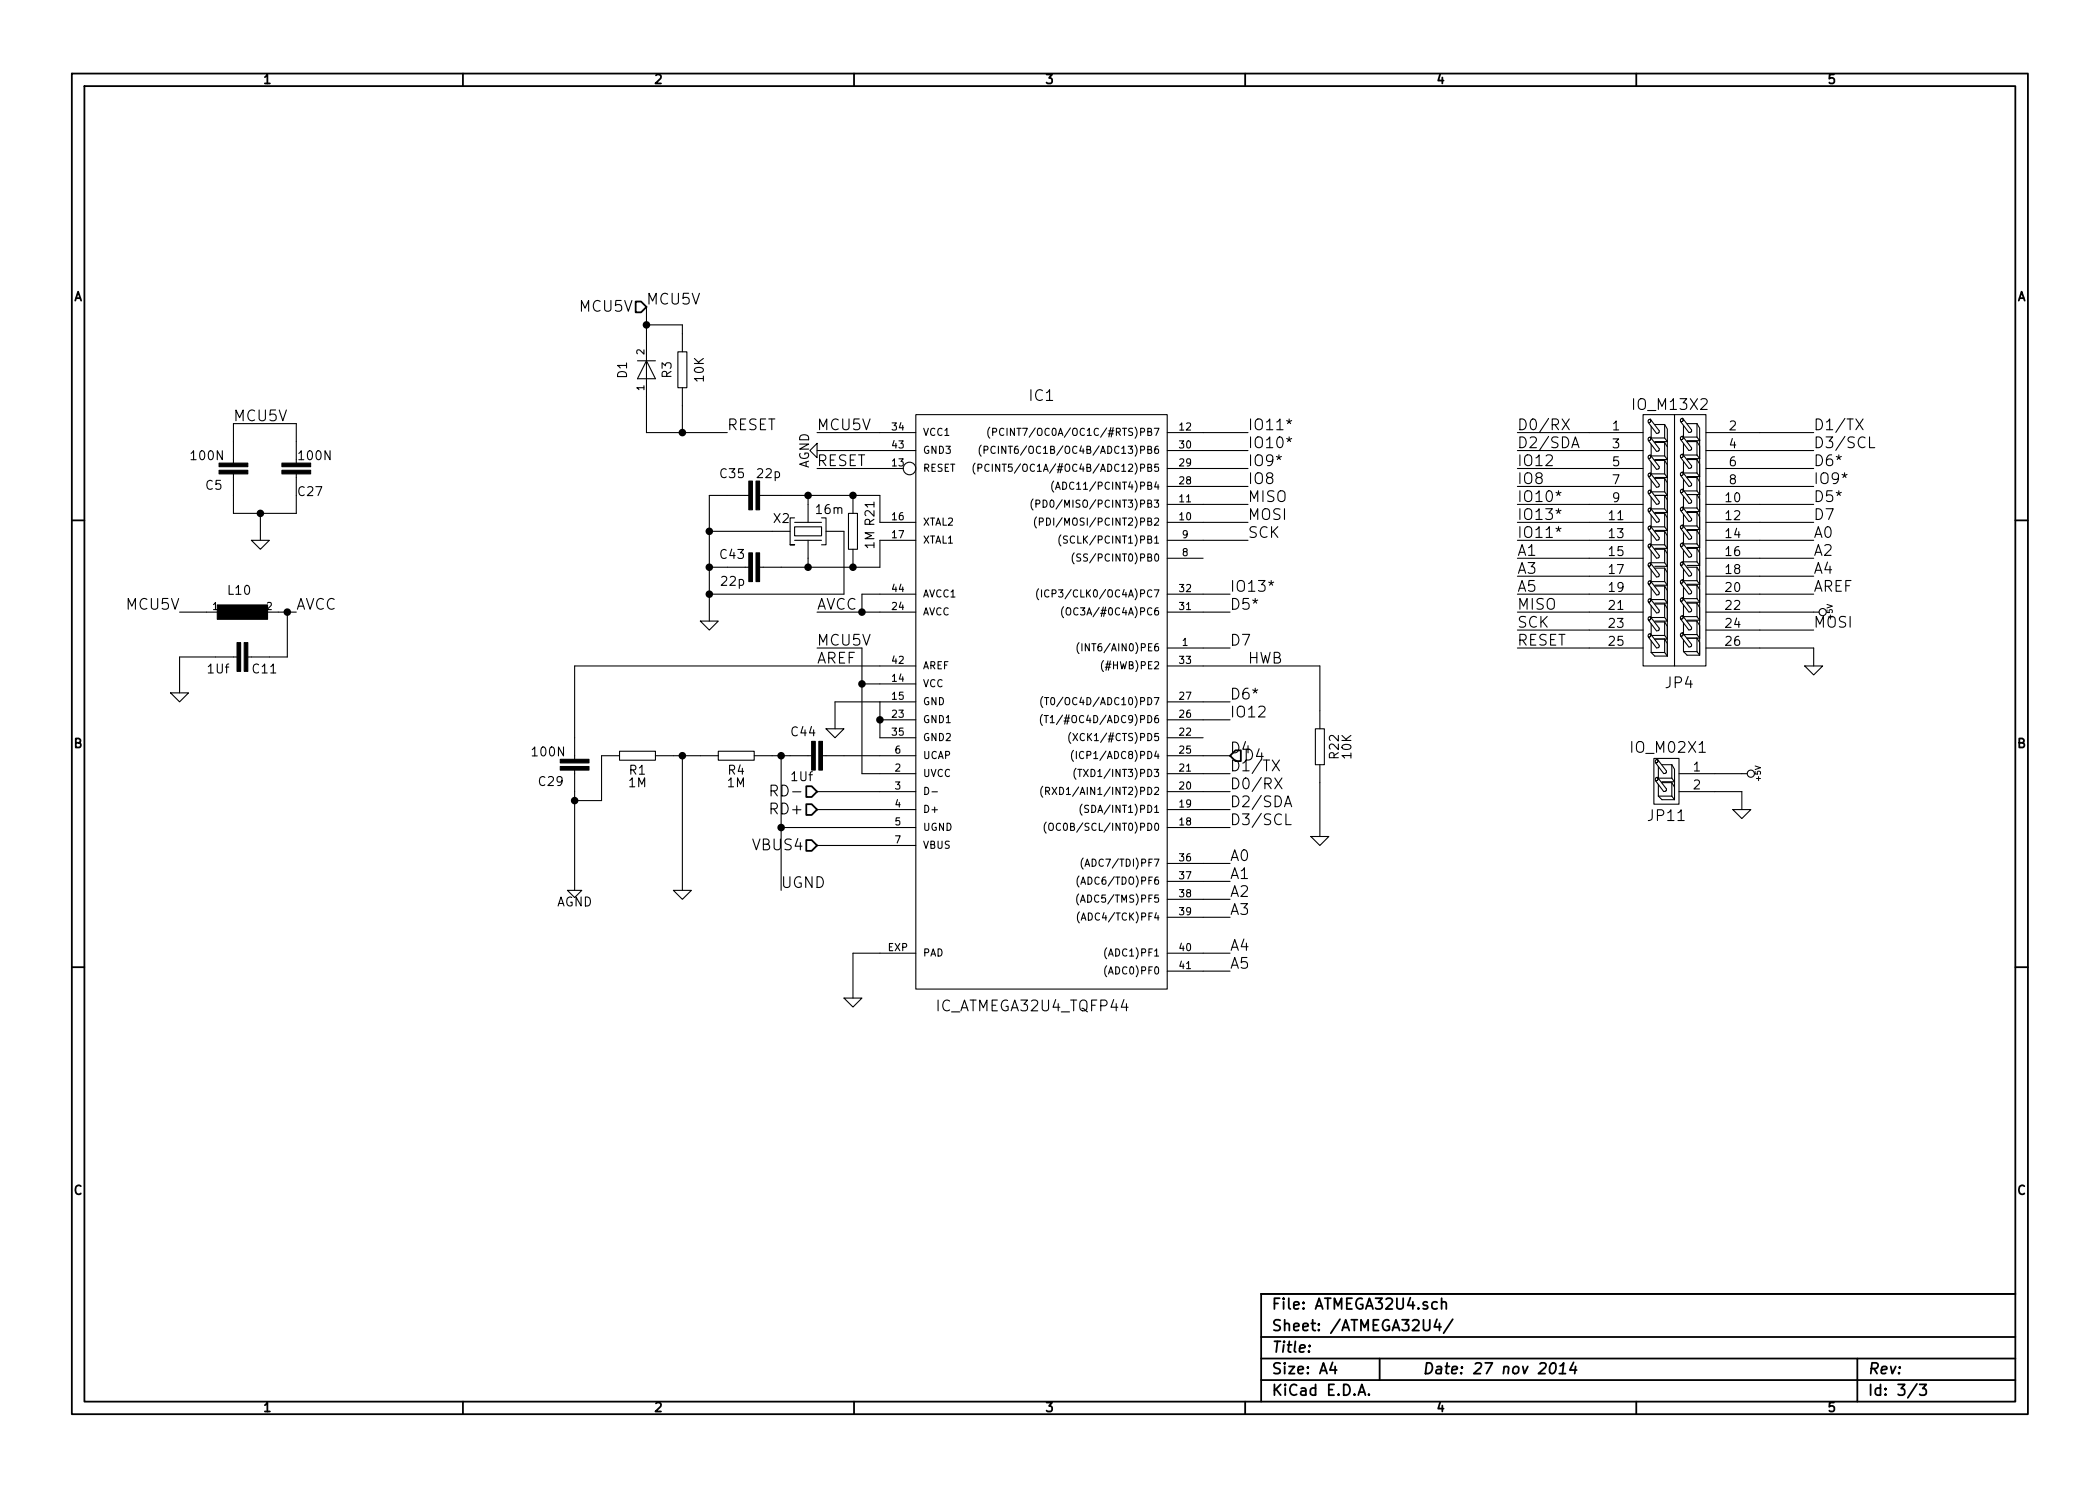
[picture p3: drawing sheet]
EESchema Schematic File Version 2  date 2014/11/27 13:40:31
LIBS:power
LIBS:5V DC ADAPTER-cache
LIBS:5V to 3.3V-cache
LIBS:ATMEGA32U4-cache
LIBS:MT7620N-cache
LIBS:uPD720114-cache
LIBS:WLAN-cache
EELAYER 27 0
EELAYER END
$Descr A4 11693 8268
encoding utf-8
Sheet 3 3
Title ""
Date "27 nov 2014"
Rev ""
Comp ""
Comment1 ""
Comment2 ""
Comment3 ""
Comment4 ""
$EndDescr
$Comp
L IC_ATMEGA32U4_TQFP44 IC1
U 1 1
P 5800 3800
F 0 "IC1" H 5800 5400 60  0000 C CNN
F 1 "IC_ATMEGA32U4_TQFP44" H 5750 2000 60  0000 C CNN
F 2 "IC_ATMEGA32U4_TQFP44" H 5750 2000 60  0001 C CNN
F 3 "~" H 5800 3800 60  0000 C CNN
	1    5800 3800
	1    0    0    -1  
$EndComp
Text Label 4550 2400 0    60   ~ 0
MCU5V
$Comp
L C_R_0603 R21
U 1 1
P 4750 2950
F 0 "R21" H 4850 2850 50  0000 C CNN
F 1 "1M" H 4700 2850 50  0000 C CNN
F 2 "C_R_0603" H 4750 2830 60  0001 C CNN
F 3 "~" H 4750 2950 60  0000 C CNN
	1    4750 2950
	0    -1   -1   0   
$EndComp
$Comp
L C_CRY_3.2-2.5 X2
U 1 1
P 4500 2950
F 0 "X2" V 4600 3050 50  0000 L BNN
F 1 "16m" V 4650 2750 50  0000 L BNN
F 2 "C_CRY_3.2-2.5" H 4500 2600 50  0001 C CNN
F 3 "~" H 4500 2950 60  0000 C CNN
	1    4500 2950
	0    -1   -1   0   
$EndComp
$Comp
L C_C_0603 C35
U 1 1
P 4150 2750
F 0 "C35" V 4300 2750 50  0000 L BNN
F 1 "22p" V 4300 2550 50  0000 L BNN
F 2 "C_C_0603" H 4150 2500 50  0001 C CNN
F 3 "~" H 4150 2750 60  0000 C CNN
	1    4150 2750
	0    -1   -1   0   
$EndComp
$Comp
L C_C_0603 C43
U 1 1
P 4150 3150
F 0 "C43" V 4250 3150 50  0000 L BNN
F 1 "22p" V 4100 3150 50  0000 L BNN
F 2 "C_C_0603" H 4150 2900 50  0001 C CNN
F 3 "~" H 4150 3150 60  0000 C CNN
	1    4150 3150
	0    -1   -1   0   
$EndComp
$Comp
L GND #PWR54
U 1 1
P 3950 3450
F 0 "#PWR54" H 3950 3450 30  0001 C CNN
F 1 "GND" H 3950 3380 30  0001 C CNN
F 2 "" H 3950 3450 60  0000 C CNN
F 3 "" H 3950 3450 60  0000 C CNN
	1    3950 3450
	1    0    0    -1  
$EndComp
$Comp
L AGND #PWR55
U 1 1
P 4550 2500
F 0 "#PWR55" H 4550 2500 40  0001 C CNN
F 1 "AGND" H 4550 2430 50  0000 C CNN
F 2 "" H 4550 2500 60  0000 C CNN
F 3 "" H 4550 2500 60  0000 C CNN
	1    4550 2500
	0    1    1    0   
$EndComp
Text Label 4550 2600 0    60   ~ 0
RESET
Text Label 4550 3400 0    60   ~ 0
AVCC
$Comp
L C_C_0603 C5
U 1 1
P 1300 2650
F 0 "C5" H 1360 2665 50  0000 L BNN
F 1 "100N" H 1350 2500 50  0000 L BNN
F 2 "C_C_0603" H 1300 2400 50  0001 C CNN
F 3 "~" H 1300 2650 60  0000 C CNN
	1    1300 2650
	-1   0    0    1   
$EndComp
$Comp
L C_C_0603 C27
U 1 1
P 1650 2650
F 0 "C27" H 1500 2700 50  0000 L BNN
F 1 "100N" H 1450 2500 50  0000 L BNN
F 2 "C_C_0603" H 1650 2400 50  0001 C CNN
F 3 "~" H 1650 2650 60  0000 C CNN
	1    1650 2650
	-1   0    0    1   
$EndComp
Text Label 1300 2350 0    60   ~ 0
MCU5V
$Comp
L GND #PWR51
U 1 1
P 1450 3000
F 0 "#PWR51" H 1450 3000 30  0001 C CNN
F 1 "GND" H 1450 2930 30  0001 C CNN
F 2 "" H 1450 3000 60  0000 C CNN
F 3 "" H 1450 3000 60  0000 C CNN
	1    1450 3000
	1    0    0    -1  
$EndComp
Text Label 1650 3400 0    60   ~ 0
AVCC
Text Label 1000 3400 2    60   ~ 0
MCU5V
$Comp
L L-EUL0603 L10
U 1 1
P 1350 3400
F 0 "L10" V 1500 3350 50  0000 L BNN
F 1 "L-EUL0603" V 1445 3250 50  0001 L BNN
F 2 "rcl-L0603" H 1350 3550 50  0001 C CNN
F 3 "~" H 1350 3400 60  0000 C CNN
	1    1350 3400
	0    -1   -1   0   
$EndComp
$Comp
L C_C_0603 C11
U 1 1
P 1400 3650
F 0 "C11" V 1500 3650 50  0000 L BNN
F 1 "1Uf" V 1500 3400 50  0000 L BNN
F 2 "C_C_0603" H 1400 3400 50  0001 C CNN
F 3 "~" H 1400 3650 60  0000 C CNN
	1    1400 3650
	0    1    1    0   
$EndComp
$Comp
L GND #PWR50
U 1 1
P 1000 3850
F 0 "#PWR50" H 1000 3850 30  0001 C CNN
F 1 "GND" H 1000 3780 30  0001 C CNN
F 2 "" H 1000 3850 60  0000 C CNN
F 3 "" H 1000 3850 60  0000 C CNN
	1    1000 3850
	1    0    0    -1  
$EndComp
$Comp
L C_C_0603 C29
U 1 1
P 3200 4300
F 0 "C29" H 3260 4315 50  0000 L BNN
F 1 "100N" H 3250 4150 50  0000 L BNN
F 2 "C_C_0603" H 3200 4050 50  0001 C CNN
F 3 "~" H 3200 4300 60  0000 C CNN
	1    3200 4300
	-1   0    0    1   
$EndComp
Text Label 4550 3700 0    60   ~ 0
AREF
$Comp
L AGND #PWR52
U 1 1
P 3200 4950
F 0 "#PWR52" H 3200 4950 40  0001 C CNN
F 1 "AGND" H 3200 4880 50  0000 C CNN
F 2 "" H 3200 4950 60  0000 C CNN
F 3 "" H 3200 4950 60  0000 C CNN
	1    3200 4950
	1    0    0    -1  
$EndComp
Text Label 4550 3600 0    60   ~ 0
MCU5V
$Comp
L GND #PWR56
U 1 1
P 4650 4050
F 0 "#PWR56" H 4650 4050 30  0001 C CNN
F 1 "GND" H 4650 3980 30  0001 C CNN
F 2 "" H 4650 4050 60  0000 C CNN
F 3 "" H 4650 4050 60  0000 C CNN
	1    4650 4050
	1    0    0    -1  
$EndComp
$Comp
L C_C_0603 C44
U 1 1
P 4600 4200
F 0 "C44" V 4500 4000 50  0000 L BNN
F 1 "1Uf" V 4750 4000 50  0000 L BNN
F 2 "C_C_0603" H 4600 3950 50  0001 C CNN
F 3 "~" H 4600 4200 60  0000 C CNN
	1    4600 4200
	0    1    1    0   
$EndComp
$Comp
L C_R_0603 R4
U 1 1
P 4100 4200
F 0 "R4" H 4100 4280 50  0000 C CNN
F 1 "1M" H 4100 4350 50  0000 C CNN
F 2 "C_R_0603" H 4100 4080 60  0001 C CNN
F 3 "~" H 4100 4200 60  0000 C CNN
	1    4100 4200
	-1   0    0    1   
$EndComp
$Comp
L C_R_0603 R1
U 1 1
P 3550 4200
F 0 "R1" H 3550 4280 50  0000 C CNN
F 1 "1M" H 3550 4350 50  0000 C CNN
F 2 "C_R_0603" H 3550 4080 60  0001 C CNN
F 3 "~" H 3550 4200 60  0000 C CNN
	1    3550 4200
	-1   0    0    1   
$EndComp
$Comp
L GND #PWR53
U 1 1
P 3800 4950
F 0 "#PWR53" H 3800 4950 30  0001 C CNN
F 1 "GND" H 3800 4880 30  0001 C CNN
F 2 "" H 3800 4950 60  0000 C CNN
F 3 "" H 3800 4950 60  0000 C CNN
	1    3800 4950
	1    0    0    -1  
$EndComp
Text Label 4350 4950 0    60   ~ 0
UGND
$Comp
L GND #PWR57
U 1 1
P 4750 5550
F 0 "#PWR57" H 4750 5550 30  0001 C CNN
F 1 "GND" H 4750 5480 30  0001 C CNN
F 2 "" H 4750 5550 60  0000 C CNN
F 3 "" H 4750 5550 60  0000 C CNN
	1    4750 5550
	1    0    0    -1  
$EndComp
$Comp
L C_R_0603 R22
U 1 1
P 7350 4150
F 0 "R22" H 7350 4230 50  0000 C CNN
F 1 "10K" H 7350 4300 50  0000 C CNN
F 2 "C_R_0603" H 7350 4030 60  0001 C CNN
F 3 "~" H 7350 4150 60  0000 C CNN
	1    7350 4150
	0    1    1    0   
$EndComp
$Comp
L GND #PWR58
U 1 1
P 7350 4650
F 0 "#PWR58" H 7350 4650 30  0001 C CNN
F 1 "GND" H 7350 4580 30  0001 C CNN
F 2 "" H 7350 4650 60  0000 C CNN
F 3 "" H 7350 4650 60  0000 C CNN
	1    7350 4650
	1    0    0    -1  
$EndComp
$Comp
L C_DIODE-1N4148_MINIMELF D1
U 1 1
P 3600 2050
F 0 "D1" H 3550 2150 50  0000 L BNN
F 1 "C_DIODE-1N4148_MINIMELF" H 3100 1809 50  0001 L BNN
F 2 "C_DIODE-1N4148_MINIMELF" H 3600 2200 50  0001 C CNN
F 3 "~" H 3600 2050 60  0000 C CNN
	1    3600 2050
	0    -1   -1   0   
$EndComp
$Comp
L C_R_0603 R3
U 1 1
P 3800 2050
F 0 "R3" H 3800 2130 50  0000 C CNN
F 1 "10K" H 3800 1950 50  0000 C CNN
F 2 "C_R_0603" H 3800 1930 60  0001 C CNN
F 3 "~" H 3800 2050 60  0000 C CNN
	1    3800 2050
	0    -1   -1   0   
$EndComp
Text Label 3600 1700 0    60   ~ 0
MCU5V
Text Label 4050 2400 0    60   ~ 0
RESET
Text Label 6950 3700 0    60   ~ 0
HWB
Text Label 6950 2800 0    60   ~ 0
MISO
Text Label 6950 2900 0    60   ~ 0
MOSI
Text Label 6950 3000 0    60   ~ 0
SCK
Text Label 8450 3400 0    60   ~ 0
MISO
Text Label 8450 3500 0    60   ~ 0
SCK
Text Label 8450 3600 0    60   ~ 0
RESET
Text Label 10100 3500 0    60   ~ 0
MOSI
Text HLabel 4550 4500 0    60   Input ~ 0
RD+
Text HLabel 4550 4400 0    60   Input ~ 0
RD-
Text HLabel 3600 1700 0    60   Input ~ 0
MCU5V
Text HLabel 4550 4700 0    60   Input ~ 0
VBUS4
Text Label 6850 4800 0    60   ~ 0
A0
Text Label 6850 4900 0    60   ~ 0
A1
Text Label 6850 5000 0    60   ~ 0
A2
Text Label 6850 5100 0    60   ~ 0
A3
Text Label 6850 5300 0    60   ~ 0
A4
Text Label 6850 5400 0    60   ~ 0
A5
Text Label 6850 4600 0    60   ~ 0
D3/SCL
Text Label 6850 4500 0    60   ~ 0
D2/SDA
Text Label 6850 4400 0    60   ~ 0
D0/RX
Text Label 6850 4300 0    60   ~ 0
D1/TX
Text Label 6850 4200 0    60   ~ 0
D4
Text Label 6850 3400 0    60   ~ 0
D5*
Text Label 6850 3900 0    60   ~ 0
D6*
Text Label 6850 3600 0    60   ~ 0
D7
Text Label 6850 4000 0    60   ~ 0
IO12
Text Label 6950 2700 0    60   ~ 0
IO8
Text Label 6950 2600 0    60   ~ 0
IO9*
Text Label 6950 2500 0    60   ~ 0
IO10*
Text Label 6950 2400 0    60   ~ 0
IO11*
Text Label 6850 3300 0    60   ~ 0
IO13*
Text HLabel 6850 4200 2    60   Input ~ 0
D4
Wire Wire Line
	4550 2400 4900 2400
Wire Wire Line
	4900 2750 4900 2900
Wire Wire Line
	4350 2750 4900 2750
Wire Wire Line
	4900 3150 4900 3000
Wire Wire Line
	4350 3150 4900 3150
Connection ~ 4750 2750
Wire Wire Line
	4500 2800 4500 2750
Connection ~ 4500 2750
Connection ~ 4750 3150
Wire Wire Line
	4500 3100 4500 3150
Connection ~ 4500 3150
Wire Wire Line
	4050 2750 3950 2750
Wire Wire Line
	3950 2750 3950 3450
Wire Wire Line
	4050 3150 3950 3150
Connection ~ 3950 3150
Wire Wire Line
	4300 2950 3950 2950
Connection ~ 3950 2950
Wire Wire Line
	4700 2950 4700 3300
Wire Wire Line
	4700 3300 3950 3300
Connection ~ 3950 3300
Wire Wire Line
	4900 2500 4550 2500
Wire Wire Line
	4900 2600 4550 2600
Wire Wire Line
	4900 3300 4800 3300
Wire Wire Line
	4800 3300 4800 3400
Wire Wire Line
	4550 3400 4900 3400
Connection ~ 4800 3400
Wire Wire Line
	1300 2450 1300 2350
Wire Wire Line
	1300 2350 1650 2350
Wire Wire Line
	1650 2350 1650 2450
Wire Wire Line
	1300 2750 1300 2850
Wire Wire Line
	1300 2850 1650 2850
Wire Wire Line
	1650 2850 1650 2750
Wire Wire Line
	1450 2850 1450 3000
Connection ~ 1450 2850
Wire Wire Line
	1000 3400 1150 3400
Wire Wire Line
	1550 3400 1650 3400
Wire Wire Line
	1600 3400 1600 3650
Wire Wire Line
	1600 3650 1500 3650
Connection ~ 1600 3400
Wire Wire Line
	1200 3650 1000 3650
Wire Wire Line
	1000 3650 1000 3850
Wire Wire Line
	4900 3700 3200 3700
Wire Wire Line
	3200 3700 3200 4100
Wire Wire Line
	3200 4400 3200 4950
Wire Wire Line
	4900 3800 4800 3800
Wire Wire Line
	4800 3600 4800 4300
Wire Wire Line
	4800 3600 4550 3600
Wire Wire Line
	4800 4300 4900 4300
Connection ~ 4800 3800
Wire Wire Line
	4900 3900 4900 4100
Connection ~ 4900 4000
Wire Wire Line
	4900 3900 4650 3900
Wire Wire Line
	4650 3900 4650 4050
Wire Wire Line
	4900 4200 4700 4200
Wire Wire Line
	4300 4200 4400 4200
Wire Wire Line
	3750 4200 3900 4200
Wire Wire Line
	3350 4200 3350 4450
Wire Wire Line
	3350 4450 3200 4450
Connection ~ 3200 4450
Wire Wire Line
	3800 4200 3800 4950
Connection ~ 3800 4200
Wire Wire Line
	4350 4200 4350 4950
Connection ~ 4350 4200
Wire Wire Line
	4900 4600 4350 4600
Connection ~ 4350 4600
Wire Wire Line
	4900 4500 4550 4500
Wire Wire Line
	4900 4400 4550 4400
Wire Wire Line
	4900 4700 4550 4700
Wire Wire Line
	4900 5300 4750 5300
Wire Wire Line
	4750 5300 4750 5550
Wire Wire Line
	6700 3700 7350 3700
Wire Wire Line
	7350 3700 7350 3950
Wire Wire Line
	7350 4350 7350 4650
Wire Wire Line
	3600 1700 3600 1900
Wire Wire Line
	3600 1800 3800 1800
Wire Wire Line
	3800 1800 3800 1850
Connection ~ 3600 1800
Wire Wire Line
	3600 2200 3600 2400
Wire Wire Line
	3600 2400 4050 2400
Wire Wire Line
	3800 2250 3800 2400
Connection ~ 3800 2400
Wire Wire Line
	6700 2800 6950 2800
Wire Wire Line
	6700 2900 6950 2900
Wire Wire Line
	6700 3000 6950 3000
Wire Wire Line
	6700 4800 6850 4800
Wire Wire Line
	6700 4900 6850 4900
Wire Wire Line
	6700 5000 6850 5000
Wire Wire Line
	6700 5100 6850 5100
Wire Wire Line
	6700 5300 6850 5300
Wire Wire Line
	6700 5400 6850 5400
Wire Wire Line
	6700 4600 6850 4600
Wire Wire Line
	6700 4500 6850 4500
Wire Wire Line
	6700 4400 6850 4400
Wire Wire Line
	6700 4300 6850 4300
Wire Wire Line
	6700 4200 6850 4200
Wire Wire Line
	6700 3400 6850 3400
Wire Wire Line
	6700 3900 6850 3900
Wire Wire Line
	6850 3600 6700 3600
Wire Wire Line
	6700 4000 6850 4000
Wire Wire Line
	6700 2700 6950 2700
Wire Wire Line
	6700 2600 6950 2600
Wire Wire Line
	6700 2500 6950 2500
Wire Wire Line
	6700 3300 6850 3300
Wire Wire Line
	6700 2400 6950 2400
Text Label 8450 3000 0    60   ~ 0
IO11*
Text Label 10100 2500 0    60   ~ 0
D3/SCL
Text Label 8450 2500 0    60   ~ 0
D2/SDA
Text Label 8450 2400 0    60   ~ 0
D0/RX
Text Label 10100 2400 0    60   ~ 0
D1/TX
Text Label 8450 2600 0    60   ~ 0
IO12
Text Label 10100 2600 0    60   ~ 0
D6*
Text Label 8450 2700 0    60   ~ 0
IO8
Text Label 10100 2700 0    60   ~ 0
IO9*
Text Label 8450 2800 0    60   ~ 0
IO10*
Text Label 10100 2800 0    60   ~ 0
D5*
Text Label 8450 2900 0    60   ~ 0
IO13*
Text Label 10100 3000 0    60   ~ 0
A0
Text Label 8450 3100 0    60   ~ 0
A1
Text Label 10100 3100 0    60   ~ 0
A2
Text Label 8450 3200 0    60   ~ 0
A3
Text Label 10100 3200 0    60   ~ 0
A4
Text Label 8450 3300 0    60   ~ 0
A5
Text Label 10100 2900 0    60   ~ 0
D7
Wire Wire Line
	8850 2400 8450 2400
Wire Wire Line
	8850 2500 8450 2500
Wire Wire Line
	8850 2600 8450 2600
Wire Wire Line
	8850 2700 8450 2700
Wire Wire Line
	8850 2800 8450 2800
Wire Wire Line
	8850 2900 8450 2900
Wire Wire Line
	8850 3000 8450 3000
Wire Wire Line
	8850 3100 8450 3100
Wire Wire Line
	8850 3200 8450 3200
Wire Wire Line
	8850 3300 8450 3300
Wire Wire Line
	9800 2400 10100 2400
Wire Wire Line
	9800 2500 10100 2500
Wire Wire Line
	9800 2600 10100 2600
Wire Wire Line
	9800 2700 10100 2700
Wire Wire Line
	9800 2800 10100 2800
Wire Wire Line
	9800 2900 10100 2900
Wire Wire Line
	9800 3000 10100 3000
Wire Wire Line
	9800 3100 10100 3100
Wire Wire Line
	9800 3200 10100 3200
Wire Wire Line
	9800 3300 10100 3300
Wire Wire Line
	9800 3400 10100 3400
Wire Wire Line
	9800 3500 10100 3500
Wire Wire Line
	8450 3400 8850 3400
Wire Wire Line
	8850 3500 8450 3500
$Comp
L +5V #PWR61
U 1 1
P 10100 3400
F 0 "#PWR61" H 10100 3490 20  0001 C CNN
F 1 "+5V" H 10100 3490 30  0000 C CNN
F 2 "" H 10100 3400 60  0000 C CNN
F 3 "" H 10100 3400 60  0000 C CNN
	1    10100 3400
	0    1    1    0   
$EndComp
$Comp
L GND #PWR62
U 1 1
P 10100 3700
F 0 "#PWR62" H 10100 3700 30  0001 C CNN
F 1 "GND" H 10100 3630 30  0001 C CNN
F 2 "" H 10100 3700 60  0000 C CNN
F 3 "" H 10100 3700 60  0000 C CNN
	1    10100 3700
	1    0    0    -1  
$EndComp
$Comp
L IO_M13X2 JP4
U 1 1
P 9250 2500
F 0 "JP4" H 9350 1200 60  0000 C CNN
F 1 "IO_M13X2" H 9300 2750 60  0000 C CNN
F 2 "IO_M13X2" H 9340 1105 60  0001 C CNN
F 3 "~" H 9250 2500 60  0000 C CNN
	1    9250 2500
	1    0    0    -1  
$EndComp
Wire Wire Line
	8450 3600 8850 3600
Wire Wire Line
	9800 3600 10100 3600
Wire Wire Line
	10100 3600 10100 3700
$Comp
L IO_M02X1 JP11
U 1 1
P 9300 4350
F 0 "JP11" H 9280 4160 60  0000 C CNN
F 1 "IO_M02X1" H 9290 4540 60  0000 C CNN
F 2 "IO_M02X1" H 9290 4540 60  0001 C CNN
F 3 "~" H 9300 4350 60  0000 C CNN
	1    9300 4350
	1    0    0    -1  
$EndComp
$Comp
L +5V #PWR59
U 1 1
P 9700 4300
F 0 "#PWR59" H 9700 4390 20  0001 C CNN
F 1 "+5V" H 9700 4390 30  0000 C CNN
F 2 "" H 9700 4300 60  0000 C CNN
F 3 "" H 9700 4300 60  0000 C CNN
	1    9700 4300
	0    1    1    0   
$EndComp
$Comp
L GND #PWR60
U 1 1
P 9700 4500
F 0 "#PWR60" H 9700 4500 30  0001 C CNN
F 1 "GND" H 9700 4430 30  0001 C CNN
F 2 "" H 9700 4500 60  0000 C CNN
F 3 "" H 9700 4500 60  0000 C CNN
	1    9700 4500
	1    0    0    -1  
$EndComp
Wire Wire Line
	9550 4300 9700 4300
Wire Wire Line
	9550 4400 9700 4400
Wire Wire Line
	9700 4400 9700 4500
Text Label 10100 3300 0    60   ~ 0
AREF
$EndSCHEMATC
